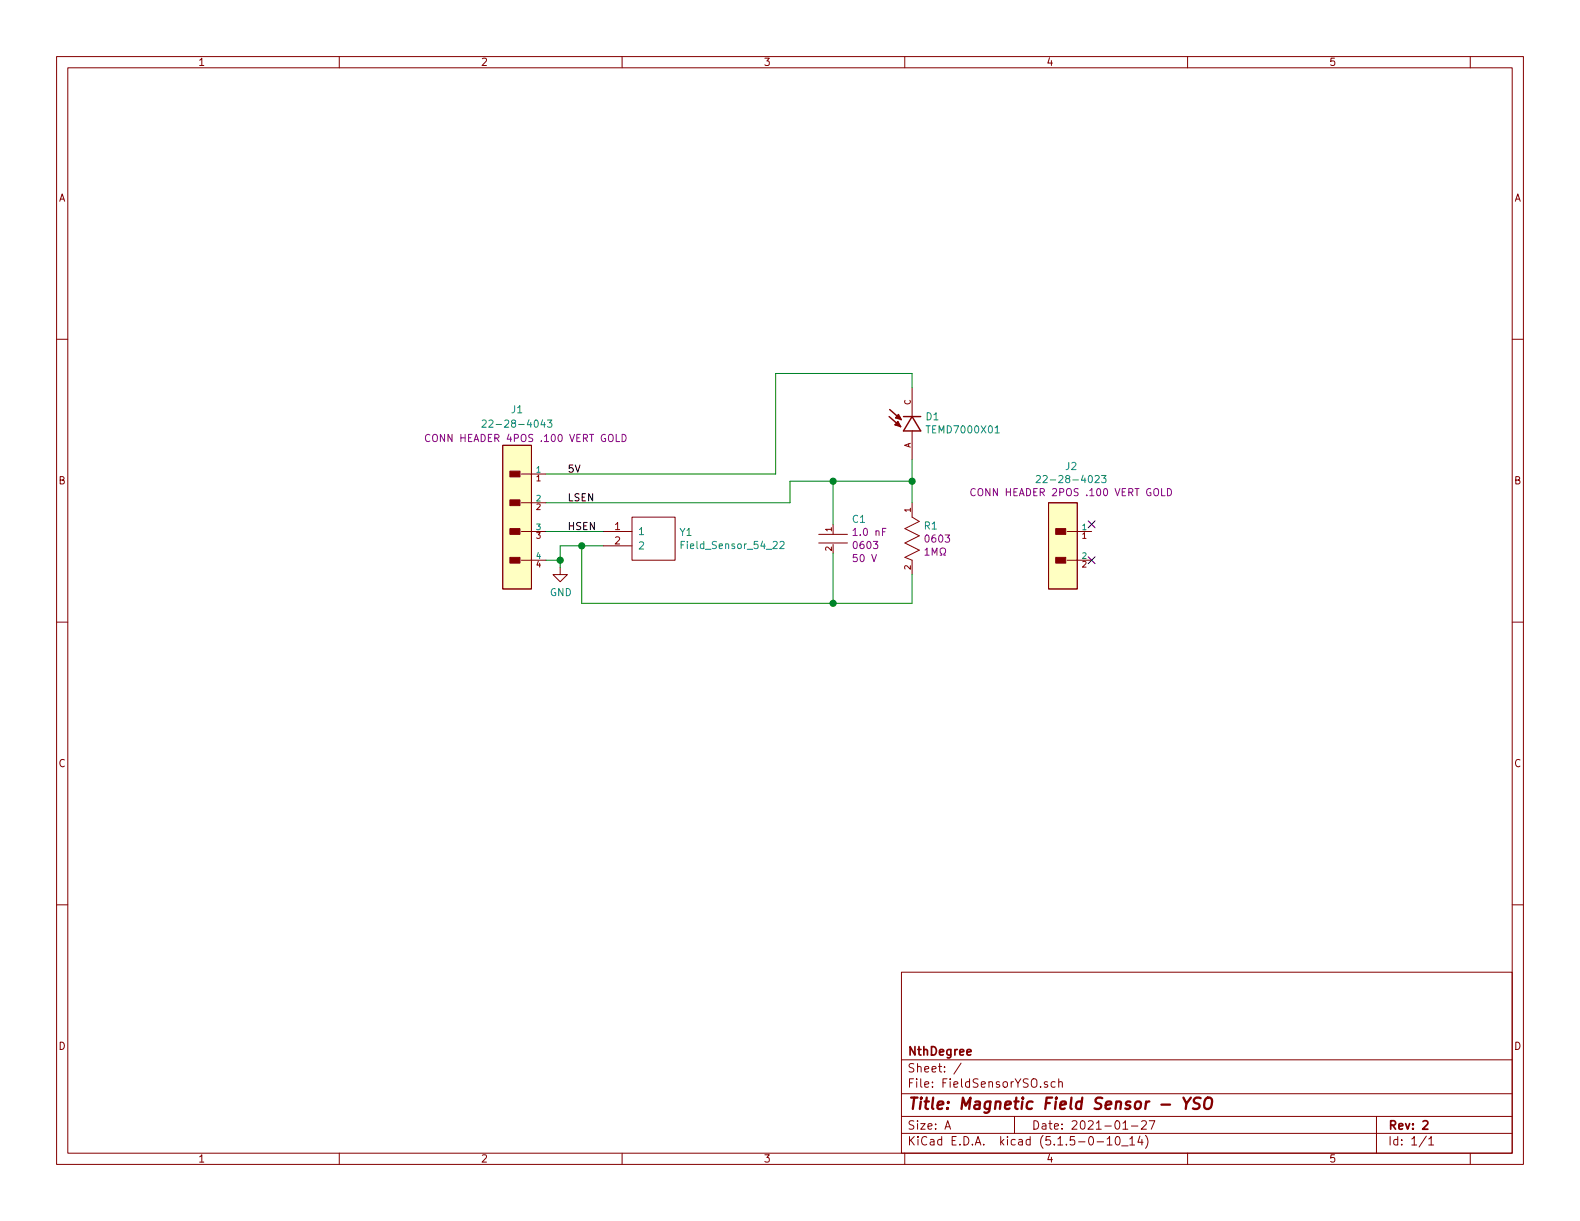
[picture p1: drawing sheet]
EESchema Schematic File Version 4
EELAYER 30 0
EELAYER END
$Descr A 11000 8500
encoding utf-8
Sheet 1 1
Title "Magnetic Field Sensor - YSO"
Date "2021-01-27"
Rev "2"
Comp "NthDegree"
Comment1 ""
Comment2 ""
Comment3 ""
Comment4 ""
$EndDescr
$Comp
L project:Field_Sensor_54_22 Y1
U 1 1
P 4200 3750
F 0 "Y1" H 4728 3796 50  0000 L CNN
F 1 "Field_Sensor_54_22" H 4728 3705 50  0000 L CNN
F 2 "project:Field_Sensor_54_22" H 5200 3550 50  0001 C CNN
F 3 "" H 4200 3750 50  0001 C CNN
	1    4200 3750
	1    0    0    -1  
$EndComp
Wire Wire Line
	4200 3700 3800 3700
Wire Wire Line
	4200 3800 4050 3800
Wire Wire Line
	3900 3800 3900 3900
Wire Wire Line
	3900 3900 3800 3900
Text Label 3950 3700 0    50   ~ 0
HSEN
$Comp
L power:GND #PWR0101
U 1 1
P 3900 3950
F 0 "#PWR0101" H 3900 3700 50  0001 C CNN
F 1 "GND" H 3905 3777 50  0000 C CNN
F 2 "" H 3900 3950 50  0001 C CNN
F 3 "" H 3900 3950 50  0001 C CNN
	1    3900 3950
	1    0    0    -1  
$EndComp
Wire Wire Line
	3900 3900 3900 3950
Connection ~ 3900 3900
$Comp
L project:22-28-4023 J2
U 1 1
P 7700 3700
F 0 "J2" H 7458 4155 50  0000 C CNN
F 1 "22-28-4023" H 7458 4064 50  0000 C CNN
F 2 "project:Molex-22-28-4023-0-0-0" H 7700 4200 50  0001 L CNN
F 3 "http://www.molex.com/webdocs/datasheets/pdf/en-us/0022284023_PCB_HEADERS.pdf" H 7700 4300 50  0001 L CNN
F 4 "Conn" H 7700 4400 50  0001 L CNN "category"
F 5 "Gold,Tin" H 7700 4500 50  0001 L CNN "contact material"
F 6 "4A" H 7700 4600 50  0001 L CNN "current rating"
F 7 "Connectors" H 7700 4700 50  0001 L CNN "device class L1"
F 8 "Headers and Wire Housings" H 7700 4800 50  0001 L CNN "device class L2"
F 9 "unset" H 7700 4900 50  0001 L CNN "device class L3"
F 10 "CONN HEADER 2POS .100 VERT GOLD" H 7458 3973 50  0000 C CNN "digikey description"
F 11 "WM6502-ND" H 7700 5100 50  0001 L CNN "digikey part number"
F 12 "https://www.molex.com/pdm_docs/sd/022284023_sd.pdf" H 7700 5200 50  0001 L CNN "footprint url"
F 13 "8.88mm" H 7700 5300 50  0001 L CNN "height"
F 14 "yes" H 7700 5400 50  0001 L CNN "is connector"
F 15 "yes" H 7700 5500 50  0001 L CNN "is male"
F 16 "yes" H 7700 5600 50  0001 L CNN "lead free"
F 17 "28d0a47b847b26ce" H 7700 5700 50  0001 L CNN "library id"
F 18 "Molex" H 7700 5800 50  0001 L CNN "manufacturer"
F 19 "2.54mm 0.100in Pitch KK® Header, Breakaway, Vertical, 2 Circuits, Tin (Sn) Plating, Mating Pin Length 7.49mm 0.295in" H 7700 5900 50  0001 L CNN "mouser description"
F 20 "538-22-28-4023" H 7700 6000 50  0001 L CNN "mouser part number"
F 21 "2" H 7700 6100 50  0001 L CNN "number of contacts"
F 22 "1" H 7700 6200 50  0001 L CNN "number of rows"
F 23 "HDR2" H 7700 6300 50  0001 L CNN "package"
F 24 "yes" H 7700 6400 50  0001 L CNN "rohs"
F 25 "500V" H 7700 6500 50  0001 L CNN "voltage rating"
	1    7700 3700
	1    0    0    -1  
$EndComp
NoConn ~ 7600 3650
NoConn ~ 7600 3900
$Comp
L project:22-28-4043 J1
U 1 1
P 3800 3300
F 0 "J1" H 3600 3750 50  0000 C CNN
F 1 "22-28-4043" H 3600 3650 50  0000 C CNN
F 2 "project:Molex-SD-42375-001-0-0-0" H 3800 3800 50  0001 L CNN
F 3 "http://www.molex.com/pdm_docs/sd/022284043_sd.pdf" H 3800 3900 50  0001 L CNN
F 4 "http://www.molex.com/pdm_docs/stp/22-28-4043_stp.zip" H 3800 4000 50  0001 L CNN "3D model"
F 5 "Board-to-Board, Signal, Wire-to-Board" H 3800 4100 50  0001 L CNN "Application"
F 6 "Yes" H 3800 4200 50  0001 L CNN "Breakaway"
F 7 "LR19980" H 3800 4300 50  0001 L CNN "CSA"
F 8 "PCB Headers" H 3800 4400 50  0001 L CNN "Category"
F 9 "4" H 3800 4500 50  0001 L CNN "Circuits Loaded"
F 10 "4" H 3800 4600 50  0001 L CNN "Circuits maximum"
F 11 "Black" H 3800 4700 50  0001 L CNN "Color   Resin"
F 12 "4.0A" H 3800 4800 50  0001 L CNN "Current   Maximum per Contact"
F 13 "100" H 3800 4900 50  0001 L CNN "Durability mating cycles max"
F 14 "005" H 3800 5000 50  0001 L CNN "Duration at Max Process Temperature seconds"
F 15 "No" H 3800 5100 50  0001 L CNN "First Mate  Last Break"
F 16 "94V-0" H 3800 5200 50  0001 L CNN "Flammability"
F 17 "No" H 3800 5300 50  0001 L CNN "Glow Wire Compliant"
F 18 "No" H 3800 5400 50  0001 L CNN "Guide to Mating Part"
F 19 "None" H 3800 5500 50  0001 L CNN "Keying to Mating Part"
F 20 "WAVE" H 3800 5600 50  0001 L CNN "Lead freeProcess Capability"
F 21 "None" H 3800 5700 50  0001 L CNN "Lock to Mating Part"
F 22 "Brass" H 3800 5800 50  0001 L CNN "Material   Metal"
F 23 "Gold" H 3800 5900 50  0001 L CNN "Material   Plating Mating"
F 24 "Tin" H 3800 6000 50  0001 L CNN "Material   Plating Termination"
F 25 "High Temperature Thermoplastic" H 3800 6100 50  0001 L CNN "Material   Resin"
F 26 "001" H 3800 6200 50  0001 L CNN "Max Cycles at Max Process Temperature"
F 27 "0.244/g" H 3800 6300 50  0001 L CNN "Net Weight"
F 28 "1" H 3800 6400 50  0001 L CNN "Number of Rows"
F 29 "42375-0039" H 3800 6500 50  0001 L CNN "Old Part Number"
F 30 "Vertical" H 3800 6600 50  0001 L CNN "Orientation"
F 31 "KK® Interconnect System - Molex" H 3800 6700 50  0001 L CNN "Overview"
F 32 "No" H 3800 6800 50  0001 L CNN "PCB Locator"
F 33 "None" H 3800 6900 50  0001 L CNN "PCB Retention"
F 34 "1.60mm" H 3800 7000 50  0001 L CNN "PCB Thickness   Recommended"
F 35 "3.18mm" H 3800 7100 50  0001 L CNN "PC Tail Length"
F 36 "Bag" H 3800 7200 50  0001 L CNN "Packaging Type"
F 37 "2.54mm" H 3800 7300 50  0001 L CNN "Pitch   Mating Interface"
F 38 "0.381μm" H 3800 7400 50  0001 L CNN "Plating min   Mating"
F 39 "2.540μm" H 3800 7500 50  0001 L CNN "Plating min   Termination"
F 40 "No" H 3800 7600 50  0001 L CNN "Polarized to Mating Part"
F 41 "No" H 3800 7700 50  0001 L CNN "Polarized to PCB"
F 42 "260" H 3800 7800 50  0001 L CNN "Process Temperature max C"
F 43 "KK® 254" H 3800 7900 50  0001 L CNN "Product Name"
F 44 "PS-10-07" H 3800 8000 50  0001 L CNN "Product Specification"
F 45 "SD-42375-001" H 3800 8100 50  0001 L CNN "Sales Drawing"
F 46 "42375" H 3800 8200 50  0001 L CNN "Series"
F 47 "No" H 3800 8300 50  0001 L CNN "Shrouded"
F 48 "No" H 3800 8400 50  0001 L CNN "Stackable"
F 49 "Yes" H 3800 8500 50  0001 L CNN "Surface Mount Compatible SMC"
F 50 "See Product Specification" H 3800 8600 50  0001 L CNN "Temperature Range   Operating"
F 51 "Through Hole" H 3800 8700 50  0001 L CNN "Termination Interface Style"
F 52 "E29179" H 3800 8800 50  0001 L CNN "UL"
F 53 "800754386197" H 3800 8900 50  0001 L CNN "UPC"
F 54 "250V" H 3800 9000 50  0001 L CNN "Voltage   Maximum"
F 55 "Conn" H 3800 9100 50  0001 L CNN "category"
F 56 "Connectors" H 3800 9200 50  0001 L CNN "category 0836c53c3d42d3f1"
F 57 "Connectors and Adapters" H 3800 9300 50  0001 L CNN "category 75fab8f04590ae3d"
F 58 "Headers & Receptacles" H 3800 9400 50  0001 L CNN "category e7012a0bd22e3cc6"
F 59 "CONN HEADER 4POS .100 VERT GOLD" H 2950 3550 50  0000 L CNN "digikey description"
F 60 "WM50016-04-ND" H 3800 9600 50  0001 L CNN "digikey part number"
F 61 "HDRV4W66P254_1X4_1016X66X457" H 3800 9700 50  0001 L CNN "ipc land pattern name"
F 62 "yes" H 3800 9800 50  0001 L CNN "is connector"
F 63 "yes" H 3800 9900 50  0001 L CNN "is male"
F 64 "yes" H 3800 10000 50  0001 L CNN "lead free"
F 65 "1b2cd2f48c261c21" H 3800 10100 50  0001 L CNN "library id"
F 66 "Molex" H 3800 10200 50  0001 L CNN "manufacturer"
F 67 "through hole" H 3800 10300 50  0001 L CNN "mounting type"
F 68 "538-22-28-4043" H 3800 10400 50  0001 L CNN "mouser part number"
F 69 "4" H 3800 10500 50  0001 L CNN "num pins"
F 70 "44448d4a5f9d9b83" H 3800 10600 50  0001 L CNN "octopart part number"
F 71 "CONN_PTH_HDR4" H 3800 10700 50  0001 L CNN "package"
F 72 "yes" H 3800 10800 50  0001 L CNN "rohs"
F 73 "+80°C" H 3800 10900 50  0001 L CNN "temperature range high"
F 74 "-40°C" H 3800 11000 50  0001 L CNN "temperature range low"
F 75 "connector" H 3800 11100 50  0001 L CNN "type"
F 76 "250V" H 3800 11200 50  0001 L CNN "voltage"
F 77 "Black" H 3800 11300 50  0001 L CNN "color"
F 78 "Brass" H 3800 11400 50  0001 L CNN "contact material"
F 79 "Gold" H 3800 11500 50  0001 L CNN "contact plating"
F 80 "4 A" H 3800 11600 50  0001 L CNN "current rating"
F 81 "UL 94 V-0" H 3800 11700 50  0001 L CNN "flammability rating"
F 82 "Male" H 3800 11800 50  0001 L CNN "gender"
F 83 "Non-Compliant" H 3800 11900 50  0001 L CNN "glow wire compliant"
F 84 "Not Low Halogen" H 3800 12000 50  0001 L CNN "halogen free status"
F 85 "Black" H 3800 12100 50  0001 L CNN "housing color"
F 86 "4 " H 3800 12200 50  0001 L CNN "number of circuits"
F 87 "4 " H 3800 12300 50  0001 L CNN "number of contacts"
F 88 "4 " H 3800 12400 50  0001 L CNN "number of positions"
F 89 "1 " H 3800 12500 50  0001 L CNN "number of rows"
F 90 "Vertical" H 3800 12600 50  0001 L CNN "orientation"
F 91 "http://www.molex.com/molex/products/datasheet.jsp?part=active/0022284043_PCB_HEADERS.xml" H 3800 12700 50  0001 L CNN "part page"
F 92 "2.54 mm" H 3800 12800 50  0001 L CNN "pin pitch"
F 93 "2.29 mm" H 3800 12900 50  0001 L CNN "size height"
F 94 "10.16 mm" H 3800 13000 50  0001 L CNN "size length"
F 95 "2.49 mm" H 3800 13100 50  0001 L CNN "size width"
F 96 "250 V" H 3800 13200 50  0001 L CNN "voltage rating dc"
	1    3800 3300
	1    0    0    -1  
$EndComp
$Comp
L project:CC0603KRX7R9BB102 C1
U 1 1
P 5800 3650
F 0 "C1" H 5928 3687 50  0000 L CNN
F 1 "CC0603KRX7R9BB102" H 5800 3850 50  0001 L CNN
F 2 "project:YAGEO-CC0603-0-0-0" H 5800 3950 50  0001 L CNN
F 3 "" H 5800 4050 50  0001 L CNN
F 4 "No" H 5800 4150 50  0001 L CNN "automotive"
F 5 "1.0 nF" H 5928 3596 50  0000 L CNN "capacitance"
F 6 "Cap" H 5800 4350 50  0001 L CNN "category"
F 7 "Passive Components" H 5800 4450 50  0001 L CNN "device class L1"
F 8 "Capacitors" H 5800 4550 50  0001 L CNN "device class L2"
F 9 "Ceramic Capacitors" H 5800 4650 50  0001 L CNN "device class L3"
F 10 "CAP CER 1000PF 50V X7R 0603" H 5800 4750 50  0001 L CNN "digikey description"
F 11 "311-1080-2-ND" H 5800 4850 50  0001 L CNN "digikey part number"
F 12 "http://www.yageo.com/exep/pages/download/literatures/UPY-C_GEN_24.pdf" H 5800 4950 50  0001 L CNN "footprint url"
F 13 "0.9mm" H 5800 5050 50  0001 L CNN "height"
F 14 "Yes" H 5800 5150 50  0001 L CNN "lead free"
F 15 "1aeb194455b4965b" H 5800 5250 50  0001 L CNN "library id"
F 16 "YAGEO" H 5800 5350 50  0001 L CNN "manufacturer"
F 17 "Ceramic" H 5800 5450 50  0001 L CNN "material"
F 18 "Multilayer Ceramic Capacitors MLCC - SMD/SMT 1.0nF 50V X7R 10%" H 5800 5550 50  0001 L CNN "mouser description"
F 19 "603-CC603KRX7R9BB102" H 5800 5650 50  0001 L CNN "mouser part number"
F 20 "0603" H 5928 3505 50  0000 L CNN "package"
F 21 "Yes" H 5800 5850 50  0001 L CNN "rohs"
F 22 "X7R" H 5800 5950 50  0001 L CNN "temperature characteristic"
F 23 "15%" H 5800 6050 50  0001 L CNN "temperature coefficient"
F 24 "+125°C" H 5800 6150 50  0001 L CNN "temperature range high"
F 25 "-55°C" H 5800 6250 50  0001 L CNN "temperature range low"
F 26 "0.1" H 5800 6350 50  0001 L CNN "tolerance"
F 27 "50 V" H 5928 3414 50  0000 L CNN "voltage"
F 28 "50 V" H 5800 6550 50  0001 L CNN "voltage rating"
	1    5800 3650
	1    0    0    -1  
$EndComp
$Comp
L project:RC0603FR-071ML R1
U 1 1
P 6350 3400
F 0 "R1" V 6609 3478 50  0000 L CNN
F 1 "RC0603FR-071ML" H 6350 3700 50  0001 L CNN
F 2 "project:Yageo-RC0603-0-0-IPC_A" H 6350 3800 50  0001 L CNN
F 3 "" H 6350 3900 50  0001 L CNN
F 4 "541-1.00HHCT-ND" H 6350 4000 50  0001 L CNN "approved alternate part number"
F 5 "Res" H 6350 4100 50  0001 L CNN "category"
F 6 "Thick Film" H 6350 4200 50  0001 L CNN "composition"
F 7 "Passive Components" H 6350 4300 50  0001 L CNN "device class L1"
F 8 "Resistors" H 6350 4400 50  0001 L CNN "device class L2"
F 9 "Chip SMD Resistors" H 6350 4500 50  0001 L CNN "device class L3"
F 10 "RES SMD 1M OHM 1% 1/10W 0603" H 6350 4600 50  0001 L CNN "digikey description"
F 11 "311-1.00MHRTR-ND" H 6350 4700 50  0001 L CNN "digikey part number"
F 12 "0.5mm" H 6350 4800 50  0001 L CNN "height"
F 13 "RESC15585X45" H 6350 4900 50  0001 L CNN "ipc land pattern name"
F 14 "yes" H 6350 5000 50  0001 L CNN "lead free"
F 15 "aaa16372193e1608" H 6350 5100 50  0001 L CNN "library id"
F 16 "Yageo" H 6350 5200 50  0001 L CNN "manufacturer"
F 17 "RC Series 0603 0.1 W 1 MOhms 1% ±100 ppm/°C SMT Thick Film Chip Resistor" H 6350 5300 50  0001 L CNN "mouser description"
F 18 "311-1.00MHRTR-ND" H 6350 5400 50  0001 L CNN "mouser part number"
F 19 "0603" V 6700 3478 50  0000 L CNN "package"
F 20 "100mW" H 6350 5600 50  0001 L CNN "power"
F 21 "0.1W" H 6350 5700 50  0001 L CNN "power rating"
F 22 "1MΩ" V 6791 3478 50  0000 L CNN "resistance"
F 23 "yes" H 6350 5900 50  0001 L CNN "rohs"
F 24 "RC" H 6350 6000 50  0001 L CNN "series"
F 25 "0mm" H 6350 6100 50  0001 L CNN "standoff height"
F 26 "100ppm/°C" H 6350 6200 50  0001 L CNN "temperature coefficient"
F 27 "+155°C" H 6350 6300 50  0001 L CNN "temperature range high"
F 28 "-55°C" H 6350 6400 50  0001 L CNN "temperature range low"
F 29 "1%" H 6350 6500 50  0001 L CNN "tolerance"
F 30 "75V" H 6350 6600 50  0001 L CNN "voltage"
F 31 "75V" H 6350 6700 50  0001 L CNN "voltage rating"
	1    6350 3400
	0    1    1    0   
$EndComp
$Comp
L project:TEMD7000X01 D1
U 1 1
P 6350 3000
F 0 "D1" V 6446 2910 50  0000 R CNN
F 1 "TEMD7000X01" V 6355 2910 50  0000 R CNN
F 2 "project:XDCR_TEMD7000X01" H 6350 3000 50  0001 L BNN
F 3 "" H 6350 3000 50  0001 L BNN
F 4 "Vishay Semiconductor" H 6350 3000 50  0001 L BNN "MF"
	1    6350 3000
	0    -1   -1   0   
$EndComp
Wire Wire Line
	6350 3200 6350 3350
Wire Wire Line
	6350 4000 6350 4200
Wire Wire Line
	6350 4200 5800 4200
Wire Wire Line
	5800 4200 5800 3850
Wire Wire Line
	5800 3650 5800 3350
Wire Wire Line
	5800 3350 6350 3350
Connection ~ 6350 3350
Wire Wire Line
	6350 3350 6350 3500
Wire Wire Line
	6350 2700 6350 2600
Wire Wire Line
	6350 2600 5400 2600
Wire Wire Line
	3800 3500 5500 3500
Wire Wire Line
	5500 3500 5500 3350
Wire Wire Line
	5500 3350 5800 3350
Connection ~ 5800 3350
Wire Wire Line
	5400 2600 5400 3300
Wire Wire Line
	5400 3300 3800 3300
Wire Wire Line
	4050 3800 4050 4200
Wire Wire Line
	4050 4200 5800 4200
Connection ~ 4050 3800
Wire Wire Line
	4050 3800 3900 3800
Connection ~ 5800 4200
Text Label 3950 3300 0    50   ~ 0
5V
Text Label 3950 3500 0    50   ~ 0
LSEN
$EndSCHEMATC
